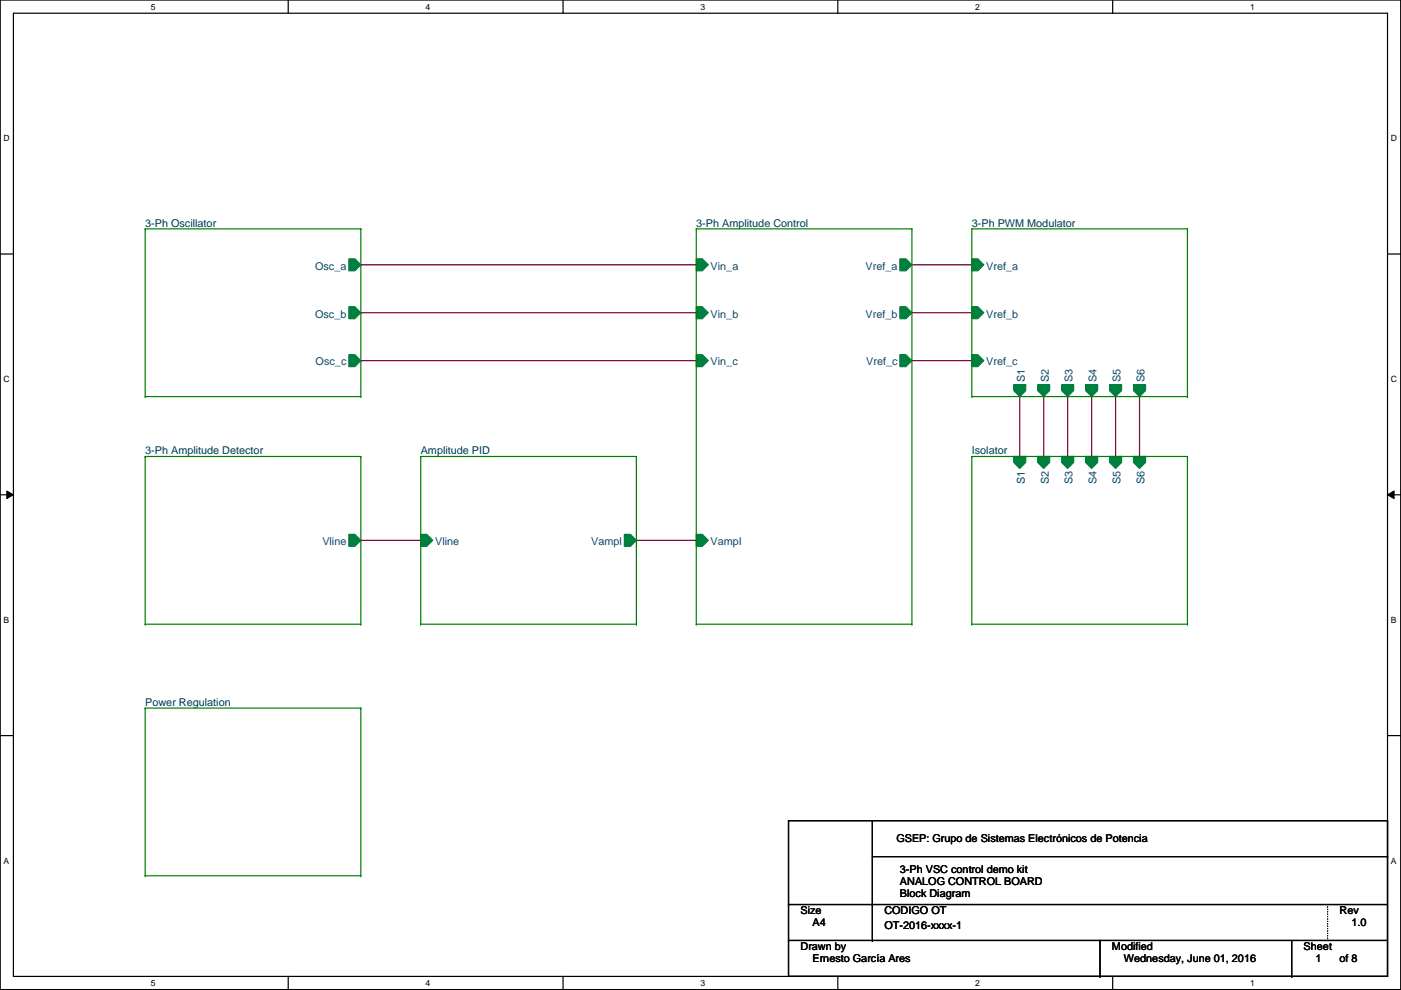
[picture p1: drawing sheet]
<svg xmlns="http://www.w3.org/2000/svg" width="297mm" height="210mm" viewBox="0 0 297 210" stroke-linecap="round" stroke-linejoin="round" font-family="sans-serif">
<path d="M0 0h297v209.8h-297zM2.8 2.8h291.4v204.2h-291.4z" fill="none" stroke="#000" stroke-width=".25"/>
<g fill="#fff">
<path d="M32 .4h1v2h-1z"/>
<path d="M32 207.4h1v2h-1z"/>
</g>
<path d="M61.1 0v2.8M61.1 207v2.8" fill="none" stroke="#000" stroke-width=".25"/>
<g fill="#fff">
<path d="M90.2 .4h1v2h-1z"/>
<path d="M90.2 207.4h1v2h-1z"/>
</g>
<path d="M119.4 0v2.8M119.4 207v2.8" fill="none" stroke="#000" stroke-width=".25"/>
<g fill="#fff">
<path d="M148.5 .4h1v2h-1z"/>
<path d="M148.5 207.4h1v2h-1z"/>
</g>
<path d="M177.6 0v2.8M177.6 207v2.8" fill="none" stroke="#000" stroke-width=".25"/>
<g fill="#fff">
<path d="M206.8 .4h1v2h-1z"/>
<path d="M206.8 207.4h1v2h-1z"/>
</g>
<path d="M235.9 0v2.8M235.9 207v2.8" fill="none" stroke="#000" stroke-width=".25"/>
<g fill="#fff">
<path d="M265 .4h1.1v2h-1.1z"/>
<path d="M265 207.4h1.1v2h-1.1z"/>
<path d="M.7 28.3h1.4v2.1h-1.4z"/>
<path d="M294.9 28.3h1.3v2.1h-1.3z"/>
<path d="M.7 79.4h1.4v2h-1.4z"/>
<path d="M294.9 79.4h1.3v2h-1.3z"/>
</g>
<path d="M0 53.9h2.8M294.2 53.9h2.8" fill="none" stroke="#000" stroke-width=".25"/>
<g fill="#fff">
<path d="M.7 130.4h1.3v2.1h-1.3z"/>
<path d="M294.9 130.4h1.2v2.1h-1.2z"/>
</g>
<path d="M0 104.9h2.8M294.2 104.9h2.8" fill="none" stroke="#000" stroke-width=".25"/>
<path d="M1.4 104.1l1.4 .8-1.4 .8zM294.2 104.9l1.4-.8v1.6z" fill="#000"/>
<path d="M1.4 104.1l1.4 .8-1.4 .8zM294.2 104.9l1.4-.8v1.6z" fill="none" stroke="#000" stroke-width=".21"/>
<g fill="#fff">
<path d="M.7 181.5h1.3v2h-1.3z"/>
<path d="M294.9 181.5h1.2v2h-1.2z"/>
</g>
<g fill="none" stroke="#000" stroke-width=".25">
<path d="M0 156h2.8M294.2 156h2.8M167.2 174h127v33h-127zM185 174v25.4M167.2 199.4h.1M167.2 191.8h.1M167.2 199.4h127M167.2 191.8h127M185 199.4h.1M185 191.8h.1M185 181.6h109.2M233.2 199.4v7.6"/>
<path d="M273.9 199.4v7.6M294.2 181.6h.1M233.2 207h.1M273.9 207h.1"/>
</g>
<g fill="none" stroke="#800040" stroke-width=".25">
<path d="M76.5 56.1h.1M76.5 56.1h71.1M193.3 56.1h12.7M206 56.1h.1M76.5 66.3h.1M76.5 76.5h.1M76.5 66.3h71.1M76.5 76.5h71.1M193.3 66.3h12.7M193.3 76.5h12.7M206 66.3h.1M206 76.5h.1"/>
<path d="M216.2 96.8h.1M216.2 84.1v12.7M221.3 96.8h.1M221.3 84.1v12.7M226.4 96.8h.1M226.4 84.1v12.7M231.4 96.8h.1M231.4 84.1v12.7M236.5 96.8h.1M236.5 84.1v12.7M241.6 96.8h.1M241.6 84.1v12.7"/>
<path d="M76.5 114.6h.1M76.5 114.6h12.7M134.9 114.6h12.7M147.6 114.6h.1"/>
</g>
<path d="M281.5 191.8v7.6M281.5 199.4h.1" fill="none" stroke="#000" stroke-width=".25" stroke-dasharray="0 .5"/>
<path d="M214.9 96.8h2.6v1.3l-1.3 1.2-1.3-1.2z" fill-rule="evenodd" fill="#008040"/>
<path d="M214.9 96.8h2.6v1.3l-1.3 1.2-1.3-1.2z" fill="none" stroke="#008040" stroke-width=".25"/>
<path d="M220 96.8h2.6v1.3l-1.3 1.2-1.3-1.2z" fill-rule="evenodd" fill="#008040"/>
<path d="M220 96.8h2.6v1.3l-1.3 1.2-1.3-1.2z" fill="none" stroke="#008040" stroke-width=".25"/>
<path d="M225.1 96.8h2.5v1.3l-1.2 1.2-1.3-1.2z" fill-rule="evenodd" fill="#008040"/>
<path d="M225.1 96.8h2.5v1.3l-1.2 1.2-1.3-1.2z" fill="none" stroke="#008040" stroke-width=".25"/>
<path d="M230.2 96.8h2.5v1.3l-1.3 1.2-1.2-1.2z" fill-rule="evenodd" fill="#008040"/>
<path d="M230.2 96.8h2.5v1.3l-1.3 1.2-1.2-1.2z" fill="none" stroke="#008040" stroke-width=".25"/>
<path d="M235.3 96.8h2.5v1.3l-1.3 1.2-1.2-1.2z" fill-rule="evenodd" fill="#008040"/>
<path d="M235.3 96.8h2.5v1.3l-1.3 1.2-1.2-1.2z" fill="none" stroke="#008040" stroke-width=".25"/>
<path d="M240.3 96.8h2.6v1.3l-1.3 1.2-1.3-1.2z" fill-rule="evenodd" fill="#008040"/>
<path d="M240.3 96.8h2.6v1.3l-1.3 1.2-1.3-1.2z" fill="none" stroke="#008040" stroke-width=".25"/>
<path d="M206 96.8h.1M206 96.8h45.8M206 96.8v35.5M251.8 96.8h.1M251.8 96.8v35.5M206 132.3h.1M206 132.3h45.8M251.8 132.3h.1" fill="none" stroke="#008000" stroke-width=".25"/>
<path d="M206 54.9h1.3l1.3 1.2-1.3 1.3h-1.3z" fill-rule="evenodd" fill="#008040"/>
<path d="M206 54.9h1.3l1.3 1.2-1.3 1.3h-1.3z" fill="none" stroke="#008040" stroke-width=".25"/>
<path d="M206 65h1.3l1.3 1.3-1.3 1.3h-1.3z" fill-rule="evenodd" fill="#008040"/>
<path d="M206 65h1.3l1.3 1.3-1.3 1.3h-1.3z" fill="none" stroke="#008040" stroke-width=".25"/>
<path d="M206 75.2h1.3l1.3 1.3-1.3 1.2h-1.3z" fill-rule="evenodd" fill="#008040"/>
<path d="M206 75.2h1.3l1.3 1.3-1.3 1.2h-1.3z" fill="none" stroke="#008040" stroke-width=".25"/>
<path d="M225.1 81.5h2.5v1.3l-1.2 1.3-1.3-1.3z" fill-rule="evenodd" fill="#008040"/>
<path d="M225.1 81.5h2.5v1.3l-1.2 1.3-1.3-1.3z" fill="none" stroke="#008040" stroke-width=".25"/>
<path d="M230.2 81.5h2.5v1.3l-1.3 1.3-1.2-1.3z" fill-rule="evenodd" fill="#008040"/>
<path d="M230.2 81.5h2.5v1.3l-1.3 1.3-1.2-1.3z" fill="none" stroke="#008040" stroke-width=".25"/>
<path d="M235.3 81.5h2.5v1.3l-1.3 1.3-1.2-1.3z" fill-rule="evenodd" fill="#008040"/>
<path d="M235.3 81.5h2.5v1.3l-1.3 1.3-1.2-1.3z" fill="none" stroke="#008040" stroke-width=".25"/>
<path d="M240.3 81.5h2.6v1.3l-1.3 1.3-1.3-1.3z" fill-rule="evenodd" fill="#008040"/>
<path d="M240.3 81.5h2.6v1.3l-1.3 1.3-1.3-1.3z" fill="none" stroke="#008040" stroke-width=".25"/>
<path d="M220 81.5h2.6v1.3l-1.3 1.3-1.3-1.3z" fill-rule="evenodd" fill="#008040"/>
<path d="M220 81.5h2.6v1.3l-1.3 1.3-1.3-1.3z" fill="none" stroke="#008040" stroke-width=".25"/>
<path d="M214.9 81.5h2.6v1.3l-1.3 1.3-1.3-1.3z" fill-rule="evenodd" fill="#008040"/>
<path d="M214.9 81.5h2.6v1.3l-1.3 1.3-1.3-1.3z" fill="none" stroke="#008040" stroke-width=".25"/>
<path d="M206 48.5h.1M206 48.5h45.8M206 48.5v35.6M251.8 48.5h.1M251.8 48.5v35.6M206 84.1h.1M206 84.1h45.8M251.8 84.1h.1" fill="none" stroke="#008000" stroke-width=".25"/>
<path d="M74 54.9h1.2l1.3 1.2-1.3 1.3h-1.2z" fill-rule="evenodd" fill="#008040"/>
<path d="M74 54.9h1.2l1.3 1.2-1.3 1.3h-1.2z" fill="none" stroke="#008040" stroke-width=".25"/>
<path d="M74 65h1.2l1.3 1.3-1.3 1.3h-1.2z" fill-rule="evenodd" fill="#008040"/>
<path d="M74 65h1.2l1.3 1.3-1.3 1.3h-1.2z" fill="none" stroke="#008040" stroke-width=".25"/>
<path d="M74 75.2h1.2l1.3 1.3-1.3 1.2h-1.2z" fill-rule="evenodd" fill="#008040"/>
<path d="M74 75.2h1.2l1.3 1.3-1.3 1.2h-1.2z" fill="none" stroke="#008040" stroke-width=".25"/>
<path d="M30.8 48.5h.1M30.8 48.5h45.7M30.8 48.5v35.6M76.5 48.5h.1M76.5 48.5v35.6M30.8 84.1h.1M30.8 84.1h45.7M76.5 84.1h.1" fill="none" stroke="#008000" stroke-width=".25"/>
<path d="M74 113.3h1.2l1.3 1.3-1.3 1.2h-1.2z" fill-rule="evenodd" fill="#008040"/>
<path d="M74 113.3h1.2l1.3 1.3-1.3 1.2h-1.2z" fill="none" stroke="#008040" stroke-width=".25"/>
<path d="M30.8 96.8h.1M30.8 96.8h45.7M30.8 96.8v35.5M76.5 96.8h.1M76.5 96.8v35.5M30.8 132.3h.1M30.8 132.3h45.7M76.5 132.3h.1" fill="none" stroke="#008000" stroke-width=".25"/>
<path d="M89.2 113.3h1.3l1.2 1.3-1.2 1.2h-1.3z" fill-rule="evenodd" fill="#008040"/>
<path d="M89.2 113.3h1.3l1.2 1.3-1.2 1.2h-1.3z" fill="none" stroke="#008040" stroke-width=".25"/>
<path d="M132.4 113.3h1.3l1.2 1.3-1.2 1.2h-1.3z" fill-rule="evenodd" fill="#008040"/>
<path d="M132.4 113.3h1.3l1.2 1.3-1.2 1.2h-1.3z" fill="none" stroke="#008040" stroke-width=".25"/>
<path d="M89.2 96.8h.1M89.2 96.8h45.7M89.2 96.8v35.5M134.9 96.8h.1M134.9 96.8v35.5M89.2 132.3h.1M89.2 132.3h45.7M134.9 132.3h.1" fill="none" stroke="#008000" stroke-width=".25"/>
<path d="M147.6 54.9h1.3l1.3 1.2-1.3 1.3h-1.3z" fill-rule="evenodd" fill="#008040"/>
<path d="M147.6 54.9h1.3l1.3 1.2-1.3 1.3h-1.3z" fill="none" stroke="#008040" stroke-width=".25"/>
<path d="M147.6 65h1.3l1.3 1.3-1.3 1.3h-1.3z" fill-rule="evenodd" fill="#008040"/>
<path d="M147.6 65h1.3l1.3 1.3-1.3 1.3h-1.3z" fill="none" stroke="#008040" stroke-width=".25"/>
<path d="M147.6 75.2h1.3l1.3 1.3-1.3 1.2h-1.3z" fill-rule="evenodd" fill="#008040"/>
<path d="M147.6 75.2h1.3l1.3 1.3-1.3 1.2h-1.3z" fill="none" stroke="#008040" stroke-width=".25"/>
<path d="M190.8 54.9h1.3l1.2 1.2-1.2 1.3h-1.3z" fill-rule="evenodd" fill="#008040"/>
<path d="M190.8 54.9h1.3l1.2 1.2-1.2 1.3h-1.3z" fill="none" stroke="#008040" stroke-width=".25"/>
<path d="M190.8 65h1.3l1.2 1.3-1.2 1.3h-1.3z" fill-rule="evenodd" fill="#008040"/>
<path d="M190.8 65h1.3l1.2 1.3-1.2 1.3h-1.3z" fill="none" stroke="#008040" stroke-width=".25"/>
<path d="M190.8 75.2h1.3l1.2 1.3-1.2 1.2h-1.3z" fill-rule="evenodd" fill="#008040"/>
<path d="M190.8 75.2h1.3l1.2 1.3-1.2 1.2h-1.3z" fill="none" stroke="#008040" stroke-width=".25"/>
<path d="M147.6 113.3h1.3l1.3 1.3-1.3 1.2h-1.3z" fill-rule="evenodd" fill="#008040"/>
<path d="M147.6 113.3h1.3l1.3 1.3-1.3 1.2h-1.3z" fill="none" stroke="#008040" stroke-width=".25"/>
<g fill="none" stroke="#008000" stroke-width=".25">
<path d="M147.6 48.5h.1M147.6 48.5h45.7M147.6 48.5v83.8M193.3 48.5h.1M193.3 48.5v83.8M147.6 132.3h.1M147.6 132.3h45.7M193.3 132.3h.1M30.8 150.1h.1M30.8 150.1h45.7M30.8 150.1v35.6M76.5 150.1h.1"/>
<path d="M76.5 150.1v35.6M30.8 185.7h.1M30.8 185.7h45.7M76.5 185.7h.1"/>
</g>
<g font-size="2.3" fill="#004040">
<text x="30.8" y="48">3-Ph Oscillator</text>
<text x="147.6" y="48">3-Ph Amplitude Control</text>
<text x="206" y="48">3-Ph PWM Modulator</text>
<text x="30.8" y="96.3">3-Ph Amplitude Detector</text>
<text x="89.2" y="96.3">Amplitude PID</text>
<text x="206" y="96.3">Isolator</text>
<text x="30.8" y="149.6">Power Regulation</text>
</g>
<g font-size="2.3" fill="#004080">
<text x="66.8" y="57.2">Osc_a</text>
<text x="150.7" y="57.2">Vin_a</text>
<text x="183.5" y="57.2">Vref_a</text>
<text x="209.1" y="57.2">Vref_a</text>
<text x="66.8" y="67.3">Osc_b</text>
<text x="150.7" y="67.3">Vin_b</text>
<text x="183.5" y="67.3">Vref_b</text>
<text x="209.1" y="67.3">Vref_b</text>
<text x="66.9" y="77.5">Osc_c</text>
<text x="150.7" y="77.5">Vin_c</text>
<text x="183.6" y="77.5">Vref_c</text>
<text x="209.1" y="77.5">Vref_c</text>
<text x="217.3" y="81" transform="rotate(-90 217.3 81)">S1</text>
<text x="222.3" y="81" transform="rotate(-90 222.3 81)">S2</text>
<text x="227.4" y="81" transform="rotate(-90 227.4 81)">S3</text>
<text x="232.5" y="81" transform="rotate(-90 232.5 81)">S4</text>
<text x="237.6" y="81" transform="rotate(-90 237.6 81)">S5</text>
<text x="242.7" y="81" transform="rotate(-90 242.7 81)">S6</text>
<text x="217.3" y="102.6" transform="rotate(-90 217.3 102.6)">S1</text>
<text x="222.3" y="102.6" transform="rotate(-90 222.3 102.6)">S2</text>
<text x="227.4" y="102.6" transform="rotate(-90 227.4 102.6)">S3</text>
<text x="232.5" y="102.6" transform="rotate(-90 232.5 102.6)">S4</text>
<text x="237.6" y="102.6" transform="rotate(-90 237.6 102.6)">S5</text>
<text x="242.7" y="102.6" transform="rotate(-90 242.7 102.6)">S6</text>
<text x="68.3" y="115.6">Vline</text>
<text x="92.3" y="115.6">Vline</text>
<text x="125.4" y="115.6">Vampl</text>
<text x="150.7" y="115.6">Vampl</text>
</g>
<g font-size="2.3">
<text x="190" y="178.6">GSEP: Grupo de Sistemas Electrónicos de Potencia</text>
<text x="190.8" y="185.2">3-Ph VSC control demo kit</text>
<text x="190.8" y="187.7">ANALOG CONTROL BOARD</text>
<text x="190.8" y="190.3">Block Diagram</text>
<text x="169.7" y="193.8">Size</text>
<text x="172.3" y="196.4">A4</text>
<text x="187.5" y="196.9">OT-2016-xxxx-1</text>
<text x="187.5" y="193.8">CODIGO OT</text>
<text x="284" y="193.8">Rev</text>
<text x="286.6" y="196.4">1.0</text>
<text x="169.7" y="201.5">Drawn by</text>
<text x="172.3" y="204">Ernesto García Ares</text>
<text x="235.8" y="201.5">Modified</text>
<text x="238.3" y="204">Wednesday, June 01, 2016</text>
<text x="276.4" y="201.5">Sheet</text>
<text x="278.9" y="204">1</text>
<text x="284" y="204">of 8</text>
</g>
<g font-size="1.8">
<text x="32" y="2">5</text>
<text x="90.2" y="2">4</text>
<text x="148.5" y="2">3</text>
<text x="206.8" y="2">2</text>
<text x="265" y="2">1</text>
<text x=".7" y="30">D</text>
<text x="294.9" y="30">D</text>
<text x=".7" y="81">C</text>
<text x="294.9" y="81">C</text>
<text x=".7" y="132.1">B</text>
<text x="294.9" y="132.1">B</text>
<text x=".7" y="183.1">A</text>
<text x="294.9" y="183.1">A</text>
<text x="32" y="209">5</text>
<text x="90.2" y="209">4</text>
<text x="148.5" y="209">3</text>
<text x="206.8" y="209">2</text>
<text x="265" y="209">1</text>
</g>
</svg>
